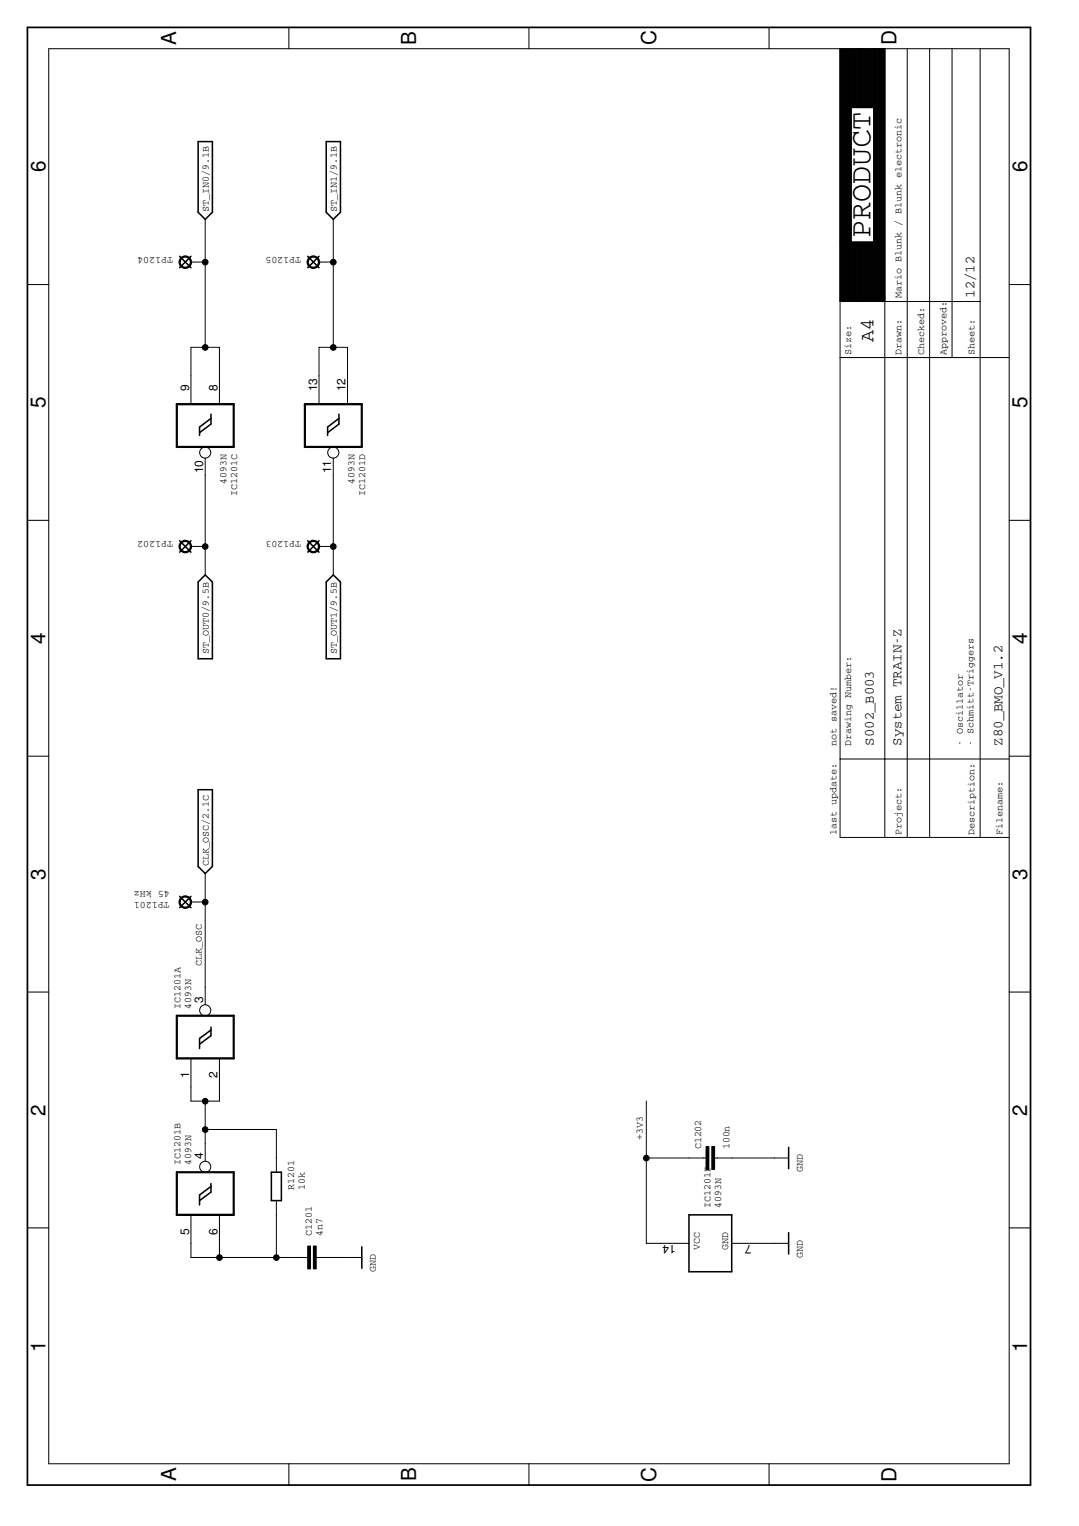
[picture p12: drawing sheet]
<svg xmlns="http://www.w3.org/2000/svg" width="210mm" height="297mm" viewBox="0 0 210 297" stroke-linecap="round" stroke-linejoin="round" font-family="sans-serif">
<g fill="none" stroke="#000" stroke-width=".3">
<path d="M38.5 27.6h2.8v13.7l-1.4 1.4-1.4-1.4zM63.5 27.6h2.7v13.7l-1.4 1.4-1.3-1.4zM34.9 49.9l2.2 2.2M37.1 49.9l-2.2 2.2M59.9 49.9l2.2 2.2M62.1 49.9l-2.2 2.2M41 81.4l-2.2 1.7v1.7M41 80.6v1.9l-2.2 1.7M65.9 81.4l-2.2 1.7v1.7M65.9 80.6v1.9l-2.2 1.7M34.9 105.3l2.2 2.2M37.1 105.3l-2.2 2.2"/>
<path d="M39.9 111.9l1.4 1.4v14.9h-2.8v-14.9zM59.9 105.3l2.2 2.2M62.1 105.3l-2.2 2.2M63.5 113.3l1.3-1.4 1.4 1.4v14.9h-2.7zM38.5 153.7h2.8v15l-1.4 1.3-1.4-1.3zM34.9 174.5l2.2 2.2M37.1 174.5l-2.2 2.2M41 199.9v1.7l-2.2 1.7M41 200.5l-2.2 1.6v2M41 230.9l-2.2 1.7v1.9M41 230.4v1.7l-2.2 1.6M52.8 228.2h1.9v5.5h-1.9z"/>
<path d="M134 236.5h8.3v11h-8.3zM153.4 223.3v4.2M153.4 239.9v4.2M70.4 242.7v4.2"/>
</g>
<g fill="none" stroke="#000" stroke-width=".19">
<path d="M9.5 9.5h186.8v275.4h-186.8zM56.2 5.3v4.2M102.9 5.3v4.2M149.6 5.3v4.2M163.4 9.5v153.5h32.9M163.4 9.5h6.5M163.5 9.5v49.1M163.6 9.5v49.1M163.7 9.5v49.1M163.8 9.5v49.1M163.9 9.5v49.1M164 9.5v49.1"/>
<path d="M164.1 9.5v49.1M164.2 9.5v49.1M164.3 9.5v49.1M164.4 9.5v49.1M164.5 9.5v49.1M164.6 9.5v49.1M164.7 9.5v49.1M164.8 9.5v49.1M164.9 9.5v49.1M165 9.5v49.1M165.1 9.5v49.1M165.2 9.5v49.1"/>
<path d="M165.3 9.5v49.1M165.4 9.5v49.1M165.5 9.5v49.1M165.6 9.5v49.1M165.7 9.5v11.5M165.8 9.5v11.5M165.9 9.5v11.5M166 9.5v11.5M166.1 9.5v11.5M166.2 9.5v11.5M166.3 9.5v11.5M166.4 9.5v11.5"/>
<path d="M166.5 9.5v11.5M166.6 9.5v11.5M166.7 9.5v11.5M166.8 9.5v11.5M166.9 9.5v11.5M167 9.5v11.5M167.1 9.5v11.5M167.2 9.5v11.5M167.3 9.5v11.5M167.4 9.5v11.5M167.5 9.5v11.5M167.6 9.5v11.5"/>
<path d="M167.7 9.5v11.5M167.8 9.5v11.5M167.9 9.5v11.5M168 9.5v11.5M168.1 9.5v11.5M168.2 9.5v11.5M168.3 9.5v11.5M168.4 9.5v11.5M168.5 9.5v11.5M168.6 9.5v11.5M168.7 9.5v11.5M168.8 9.5v11.5"/>
<path d="M168.9 9.5v11.5M169 9.5v11.5M169.1 9.5v11.5M169.2 9.5v11.5M169.3 9.5v11.5M169.4 9.5v11.5M169.5 9.5v11.5M169.6 9.5v11.5M169.7 9.5v11.5M169.8 9.5v11.5M169.9 9.5v49.2M169.9 9.5h2.2v153.5"/>
<path d="M170 9.5v49.2M170.1 9.5v49.2M170.2 9.5v49.2M170.3 9.5v49.2M170.4 9.5v49.2M170.5 9.5v49.2M170.6 9.5v49.2M170.7 9.5v49.2M170.8 9.5v49.2M170.9 9.5v49.2M171 9.5v49.2M171.1 9.5v49.2"/>
<path d="M171.2 9.5v49.2M171.3 9.5v49.2M171.4 9.5v49.2M171.5 9.5v49.2M171.6 9.5v49.2M171.7 9.5v49.2M171.8 9.5v49.2M171.9 9.5v49.2M172 9.5v49.2M176.5 9.5v153.5M180.8 9.5v153.5M185.2 9.5v60.1"/>
<path d="M190.7 9.5v153.5M169.9 21h-4.3v26.1M5.3 55.4h4.2M37.1 51h2.8M39.9 42.7v24.9M62.1 51h2.7M64.8 42.7v24.9M163.4 58.7h27.3M163.4 58.6l8.7 .1M163.4 47.1h6.5M165.7 47.1v11.5M165.8 47.1v11.5"/>
<path d="M165.9 47.1v11.5M166 47.1v11.5M166.1 47.1v11.5M166.2 47.1v11.5M166.3 47.1v11.5M166.4 47.1v11.5M166.5 47.1v11.5M166.6 47.1v11.5M166.7 47.1v11.5M166.8 47.1v11.5M166.9 47.1v11.5M167 47.1v11.5"/>
<path d="M167.1 47.1v11.5M167.2 47.1v11.5M167.3 47.1v11.5M167.4 47.1v11.5M167.5 47.1v11.5M167.6 47.1v11.5M167.7 47.1v11.5M167.8 47.1v11.5M167.9 47.1v11.5M168 47.1v11.5M168.1 47.1v11.5M168.2 47.1v11.5"/>
<path d="M168.3 47.1v11.5M168.4 47.1v11.5M168.5 47.1v11.5M168.6 47.1v11.6M168.7 47.1v11.6M168.8 47.1v11.6M168.9 47.1v11.6M169 47.1v11.6M169.1 47.1v11.6M169.2 47.1v11.6M169.3 47.1v11.6M169.4 47.1v11.6"/>
<path d="M169.5 47.1v11.6M169.6 47.1v11.6M169.7 47.1v11.6M169.8 47.1v11.6M196.3 55.4h4.2M37.1 78.7v-11.1h5.6v11.1M62.1 78.7v-11.1h5.5v11.1M163.4 69.6h32.9M39.9 89.2v22.7M64.8 89.2v22.7M5.3 101.3h4.2M37.1 106.4h2.8"/>
<path d="M62.1 106.4h2.7M196.3 101.3h4.2M5.3 147.2h4.2M163.4 147.7h32.9M196.3 147.2h4.2M37.1 175.6h2.8M39.9 170v25.6M5.3 193.1h4.2M196.3 193.1h4.2M37.1 206v8.3h5.6v-8.3M39.9 219.9h13.9v8.3M39.9 214.3v11.7"/>
<path d="M125.7 214.3v27.7h8.3M5.3 239h4.2M37.1 236.5v8.3h22.8M42.7 236.5v8.3M53.8 233.7v11.1M125.7 225.4h11.7M139 225.4h14.4M196.3 239h4.2M61.5 244.8h8.9M142.3 242h11.1M56.2 284.9v4.2M102.9 284.9v4.2"/>
<path d="M149.6 284.9v4.2"/>
<circle cx="39.9" cy="88.1" r="1.08"/>
<circle cx="64.8" cy="88.1" r="1.08"/>
<circle cx="39.9" cy="196.7" r="1.08"/>
<circle cx="39.9" cy="227.1" r="1.08"/>
</g>
<path d="M137.4 223.2h.5v4.4h-.5zM138.5 223.2h.5v4.4h-.5zM59.9 242.5h.5v4.5h-.5zM61 242.5h.5v4.5h-.5z" fill="#000" stroke="#000" stroke-width=".19"/>
<g fill="none" stroke="#000" stroke-width=".44">
<path d="M34.4 78.7h11.1M59.3 78.7h11.1M34.4 206h11.1M34.4 236.5h11.1"/>
<circle cx="36" cy="51" r="1.1"/>
<circle cx="61" cy="51" r="1.1"/>
<circle cx="36" cy="106.4" r="1.1"/>
<circle cx="61" cy="106.4" r="1.1"/>
<circle cx="36" cy="175.6" r="1.1"/>
</g>
<path d="M34.4 78.7v8.3h11.1v-8.3M59.3 78.7v8.3h11.1v-8.3M34.4 206v-8.3h11.1v8.3M34.4 236.5v-8.3h11.1v8.3" fill="none" stroke="#000" stroke-width=".42"/>
<path d="M5.3 5.3h195.2v283.8h-195.2z" fill="none" stroke="#000" stroke-width=".34"/>
<g fill="#000" stroke="#000" stroke-width=".19">
<circle cx="39.9" cy="51" r=".55"/>
<circle cx="64.8" cy="51" r=".55"/>
<circle cx="39.9" cy="67.6" r=".55"/>
<circle cx="64.8" cy="67.6" r=".55"/>
<circle cx="39.9" cy="106.4" r=".55"/>
<circle cx="64.8" cy="106.4" r=".55"/>
<circle cx="39.9" cy="175.6" r=".55"/>
<circle cx="39.9" cy="219.9" r=".55"/>
<circle cx="39.9" cy="214.4" r=".55"/>
<circle cx="125.7" cy="225.4" r=".55"/>
<circle cx="42.7" cy="244.8" r=".55"/>
<circle cx="53.8" cy="244.8" r=".55"/>
</g>
<text font-size="5.9" x="169.4" y="46.4" transform="rotate(-90 169.4 46.4)">PRODUCT</text>
<g font-size="4">
<text x="34.3" y="8.7" transform="rotate(-90 34.3 8.7)">A</text>
<text x="81" y="8.7" transform="rotate(-90 81 8.7)">B</text>
<text x="127.7" y="8.8" transform="rotate(-90 127.7 8.8)">C</text>
<text x="174.4" y="8.8" transform="rotate(-90 174.4 8.8)">D</text>
<text x="8.8" y="33.6" transform="rotate(-90 8.8 33.6)">6</text>
<text x="199.8" y="33.6" transform="rotate(-90 199.8 33.6)">6</text>
<text x="8.8" y="79.5" transform="rotate(-90 8.8 79.5)">5</text>
<text x="199.8" y="79.5" transform="rotate(-90 199.8 79.5)">5</text>
<text x="8.8" y="125.4" transform="rotate(-90 8.8 125.4)">4</text>
<text x="199.8" y="125.4" transform="rotate(-90 199.8 125.4)">4</text>
<text x="8.8" y="171.3" transform="rotate(-90 8.8 171.3)">3</text>
<text x="199.8" y="171.3" transform="rotate(-90 199.8 171.3)">3</text>
<text x="8.8" y="217.2" transform="rotate(-90 8.8 217.2)">2</text>
<text x="199.8" y="217.2" transform="rotate(-90 199.8 217.2)">2</text>
<text x="8.8" y="263.1" transform="rotate(-90 8.8 263.1)">1</text>
<text x="199.8" y="263.1" transform="rotate(-90 199.8 263.1)">1</text>
<text x="34.3" y="288.3" transform="rotate(-90 34.3 288.3)">A</text>
<text x="81" y="288.3" transform="rotate(-90 81 288.3)">B</text>
<text x="127.7" y="288.4" transform="rotate(-90 127.7 288.4)">C</text>
<text x="174.4" y="288.4" transform="rotate(-90 174.4 288.4)">D</text>
</g>
<text font-size="3.9" x="170" y="66.5" transform="rotate(-90 170 66.5)">A4</text>
<g font-size="2.7">
<text x="189.6" y="58" transform="rotate(-90 189.6 58)">12/12</text>
<text x="170" y="145.1" transform="rotate(-90 170 145.1)">S002_B003</text>
<text x="175.4" y="145.1" transform="rotate(-90 175.4 145.1)">System TRAIN-Z</text>
<text x="195" y="145.1" transform="rotate(-90 195 145.1)">Z80_BMO_V1.2</text>
</g>
<g font-size="2.3">
<text x="36.8" y="76.1" transform="rotate(-90 36.8 76.1)">9</text>
<text x="42.3" y="76.1" transform="rotate(-90 42.3 76.1)">8</text>
<text x="61.7" y="76.1" transform="rotate(-90 61.7 76.1)">13</text>
<text x="67.2" y="76.1" transform="rotate(-90 67.2 76.1)">12</text>
<text x="39.5" y="92.1" transform="rotate(-90 39.5 92.1)">10</text>
<text x="64.5" y="92.1" transform="rotate(-90 64.5 92.1)">11</text>
<text x="39.5" y="195.2" transform="rotate(-90 39.5 195.2)">3</text>
<text x="36.8" y="209.9" transform="rotate(-90 36.8 209.9)">1</text>
<text x="42.3" y="209.9" transform="rotate(-90 42.3 209.9)">2</text>
<text x="39.5" y="225.6" transform="rotate(-90 39.5 225.6)">4</text>
<text x="36.8" y="240.3" transform="rotate(-90 36.8 240.3)">5</text>
<text x="42.3" y="240.3" transform="rotate(-90 42.3 240.3)">6</text>
<text x="131.5" y="242.4" transform="rotate(-180 131.5 242.4)">14</text>
<text x="146.2" y="242.4" transform="rotate(-180 146.2 242.4)">7</text>
</g>
<g font-size="1.9">
<text x="40.6" y="41.3" transform="rotate(-90 40.6 41.3)">ST_IN0/9.1B</text>
<text x="65.5" y="41.3" transform="rotate(-90 65.5 41.3)">ST_IN1/9.1B</text>
<text x="33.7" y="50" transform="rotate(-180 33.7 50)">TP1204</text>
<text x="58.6" y="50" transform="rotate(-180 58.6 50)">TP1205</text>
<text x="175.4" y="58" transform="rotate(-90 175.4 58)">Mario Blunk / Blunk electronic</text>
<text x="165.6" y="69.1" transform="rotate(-90 165.6 69.1)">Size:</text>
<text x="175.4" y="69.1" transform="rotate(-90 175.4 69.1)">Drawn:</text>
<text x="179.8" y="69.1" transform="rotate(-90 179.8 69.1)">Checked:</text>
<text x="184.1" y="69.1" transform="rotate(-90 184.1 69.1)">Approved:</text>
<text x="189.6" y="69.1" transform="rotate(-90 189.6 69.1)">Sheet:</text>
<text x="44.1" y="94.2" transform="rotate(-90 44.1 94.2)">4093N</text>
<text x="69" y="94.2" transform="rotate(-90 69 94.2)">4093N</text>
<text x="46.1" y="96.5" transform="rotate(-90 46.1 96.5)">IC1201C</text>
<text x="71.1" y="96.5" transform="rotate(-90 71.1 96.5)">IC1201D</text>
<text x="33.7" y="105.4" transform="rotate(-180 33.7 105.4)">TP1202</text>
<text x="58.6" y="105.4" transform="rotate(-180 58.6 105.4)">TP1203</text>
<text x="40.6" y="127.3" transform="rotate(-90 40.6 127.3)">ST_OUT0/9.5B</text>
<text x="65.5" y="127.3" transform="rotate(-90 65.5 127.3)">ST_OUT1/9.5B</text>
<text x="162.7" y="145.1" transform="rotate(-90 162.7 145.1)">not saved!</text>
<text x="165.6" y="145.1" transform="rotate(-90 165.6 145.1)">Drawing Number:</text>
<text x="187.3" y="145.1" transform="rotate(-90 187.3 145.1)">- Oscillator</text>
<text x="189.4" y="145.1" transform="rotate(-90 189.4 145.1)">- Schmitt-Triggers</text>
<text x="162.7" y="162.5" transform="rotate(-90 162.7 162.5)">last update:</text>
<text x="175.4" y="162.5" transform="rotate(-90 175.4 162.5)">Project:</text>
<text x="189.6" y="162.5" transform="rotate(-90 189.6 162.5)">Description:</text>
<text x="195" y="162.5" transform="rotate(-90 195 162.5)">Filename:</text>
<text x="33" y="173.5" transform="rotate(-180 33 173.5)">45 kHz</text>
<text x="40.6" y="168.7" transform="rotate(-90 40.6 168.7)">CLK_OSC/2.1C</text>
<text x="33" y="175.6" transform="rotate(-180 33 175.6)">TP1201</text>
<text x="39.2" y="188" transform="rotate(-90 39.2 188)">CLK_OSC</text>
<text x="35.1" y="196.3" transform="rotate(-90 35.1 196.3)">IC1201A</text>
<text x="37.2" y="196.3" transform="rotate(-90 37.2 196.3)">4093N</text>
<text x="125" y="221.9" transform="rotate(-90 125 221.9)">+3V3</text>
<text x="35.1" y="226.8" transform="rotate(-90 35.1 226.8)">IC1201B</text>
<text x="37.2" y="226.8" transform="rotate(-90 37.2 226.8)">4093N</text>
<text x="136.4" y="223.7" transform="rotate(-90 136.4 223.7)">C1202</text>
<text x="141.9" y="223.7" transform="rotate(-90 141.9 223.7)">100n</text>
<text x="57.2" y="231.6" transform="rotate(-90 57.2 231.6)">R1201</text>
<text x="59.3" y="231.6" transform="rotate(-90 59.3 231.6)">10k</text>
<text x="156.2" y="228.2" transform="rotate(-90 156.2 228.2)">GND</text>
<text x="138.2" y="235.1" transform="rotate(-90 138.2 235.1)">IC1201P</text>
<text x="140.3" y="235.1" transform="rotate(-90 140.3 235.1)">4093N</text>
<text x="60.7" y="240.6" transform="rotate(-90 60.7 240.6)">C1201</text>
<text x="62.8" y="240.6" transform="rotate(-90 62.8 240.6)">4n7</text>
<text x="136.1" y="243.4" transform="rotate(-90 136.1 243.4)">VCC</text>
<text x="141.6" y="243.4" transform="rotate(-90 141.6 243.4)">GND</text>
<text x="156.2" y="244.8" transform="rotate(-90 156.2 244.8)">GND</text>
<text x="73.1" y="247.5" transform="rotate(-90 73.1 247.5)">GND</text>
</g>
</svg>
